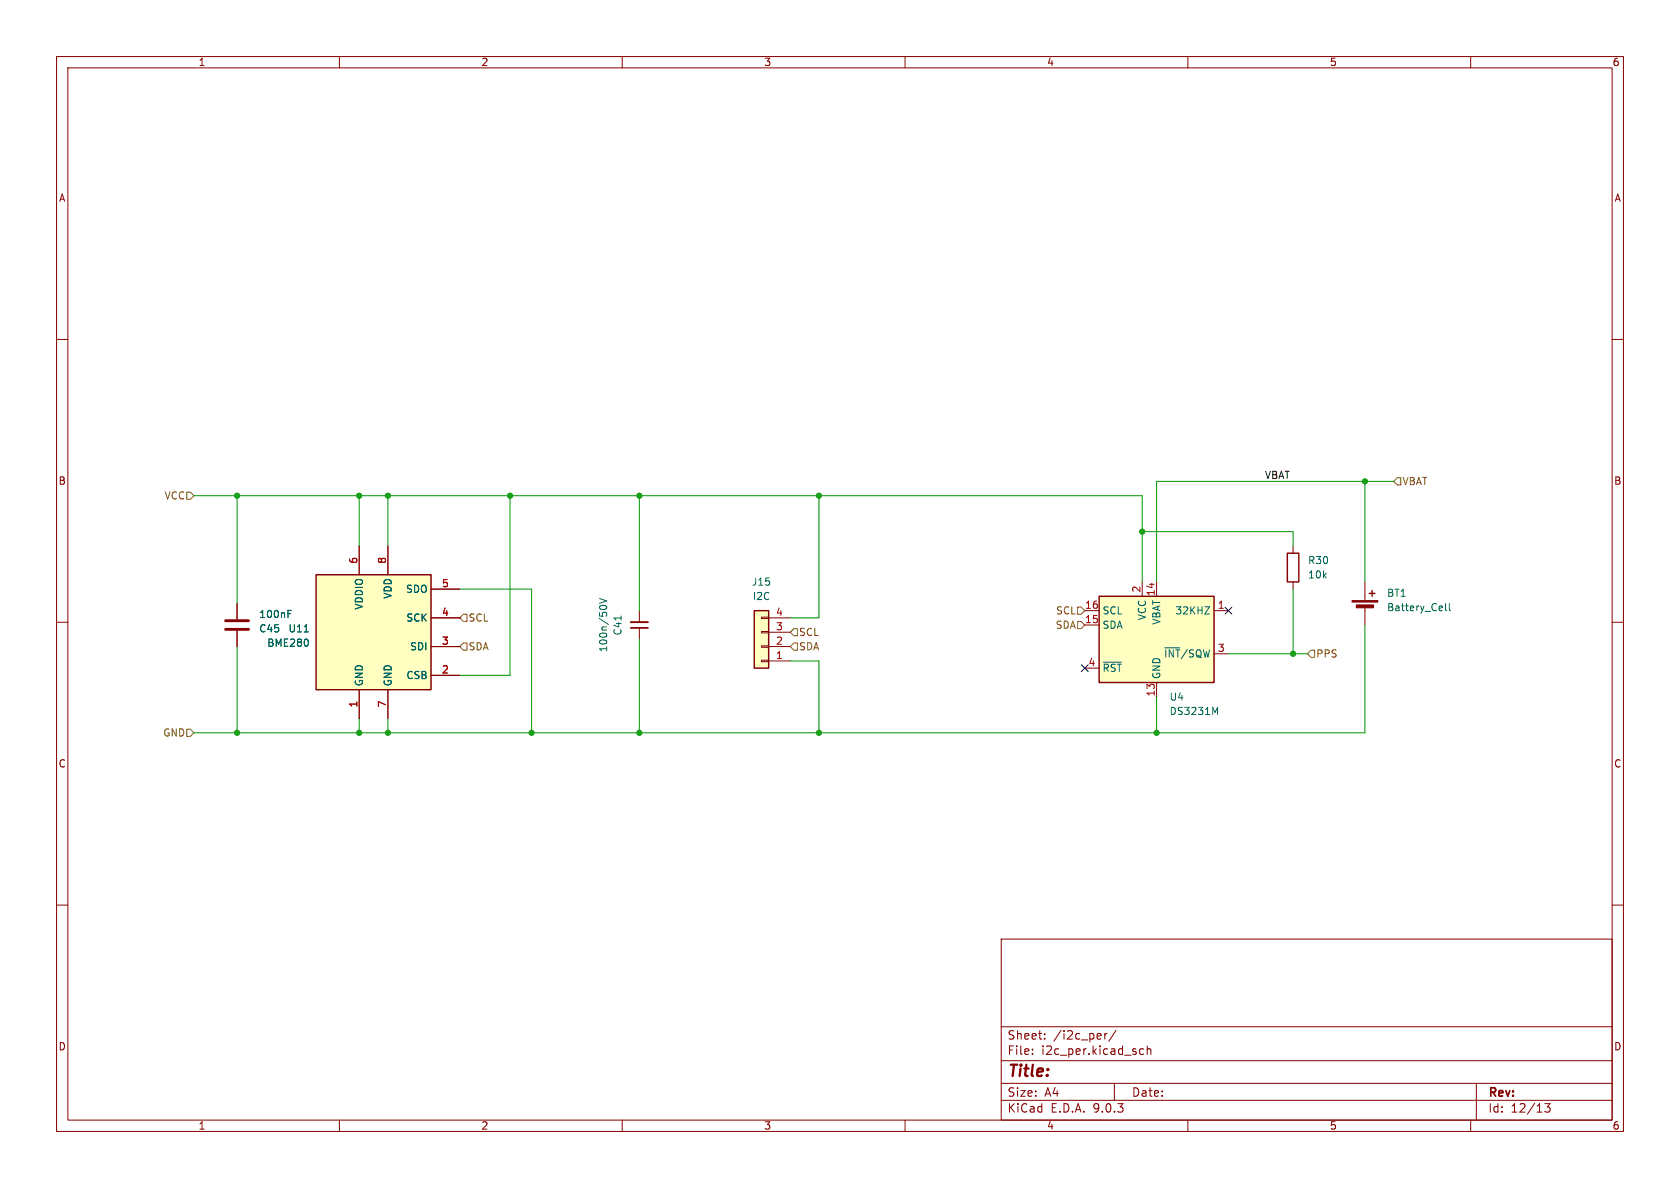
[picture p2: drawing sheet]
<svg xmlns="http://www.w3.org/2000/svg" width="297mm" height="210mm" viewBox="0 0 297 210" stroke-linecap="round" stroke-linejoin="round" font-family="sans-serif">
<g fill="none" stroke="#840000" stroke-width=".18">
<path d="M10 10h277v190h-277zM12 12h273v186h-273zM60 10v2M110 10v2M160 10v2M210 10v2M260 10v2M10 60h2M285 60h2M228.6 96.5v1.3M10 110h2M113 108v2"/>
<path d="M113 111v2M228.6 102.9v1.2M241.3 102.9v3.3M241.3 107.2v3.3M285 110h2M10 160h2M177 166h108v32h-108zM285 160h2M60 198v2M110 198v2M160 198v2M177 194.5h108"/>
<path d="M177 191.5h108M177 187.5h108M177 181.5h108M182.5 186.3v.1M182.5 185.5v.1M184.7 183.6v.1M184.7 182.8v.1M195.3 182.7v1M195.7 182.7l-.2 .1-.2 .2M197 191.5v3M197.3 182.1l-1.3 2M202.2 185.5l-.5-.1-.2 .3v.4l.1 .2h.6"/>
<path d="M202.8 185.5l.2-.1 .4 .1 .1 .9M202.8 184.9v1.5M210 198v2M260 198v2M261 191.5v6.5M273.1 195.1h.9l-.5 .6 .5 .1v.7l-.3 .1h-.4l-.2-.1"/>
</g>
<path d="M111.5 111h3.1" fill="none" stroke="#840000" stroke-width=".3"/>
<path d="M111.5 110h3.1" fill="none" stroke="#840000" stroke-width=".33"/>
<path d="M106 107.3a.79 .79 0 0 1 1.3 0M106 105.8l1.3 .4-1.3 .4M109.8 108.9v.7M255.6 106.7v1.1l.1 .2M256.2 106.7v1.1l.2 .2" fill="none" stroke="#006464" stroke-width=".18"/>
<path d="M227.6 97.8h2v5.1h-2zM242.1 104.9h1M242.6 104.4v1" fill="none" stroke="#840000" stroke-width=".25"/>
<g fill="#840000" stroke="#840000" stroke-width=".18">
<path d="M239 106.2h4.6v.2h-4.6z"/>
<path d="M239.8 106.9h3v.5h-3z"/>
</g>
<path d="M194.3 105.4h20.3v15.3h-20.3z" fill="#ffffc2"/>
<path d="M194.3 105.4h20.3v15.3h-20.3z" fill="none" stroke="#840000" stroke-width=".25"/>
<path d="M41.9 106.7v2.8M41.9 111.5v2.8M191.8 108h2.5M191.8 110.5h2.5M191.8 118.1h2.5M201.9 102.9v2.5M204.5 102.9v2.5M214.6 108h2.6M214.6 115.6h2.6M204.5 120.7v2.5" fill="none" stroke="#840000" stroke-width=".18"/>
<path d="M50.9 108.5h.4M50.9 107.9h.6M195 117.1h3.2M213 107.3h.8l-.8 1.2h.8M214.8 125.9l.4-.9v1.3" fill="none" stroke="#006464" stroke-width=".18"/>
<path d="M39.9 111.3h4M39.9 109.7h4" fill="none" stroke="#840000" stroke-width=".51"/>
<path d="M55.9 101.6h20.3v20.3h-20.3z" fill="#ffffc2"/>
<path d="M55.9 101.6h20.3v20.3h-20.3z" fill="none" stroke="#840000" stroke-width=".25"/>
<path d="M63.5 96.5v5.1M68.6 96.5v5.1M76.2 104.1h5.1M76.2 109.2h5.1M76.2 114.3h5.1M76.2 119.4h5.1M63.5 121.9v5.1M68.6 121.9v5.1" fill="none" stroke="#840000" stroke-width=".18"/>
<path d="M53.8 111.7h.7M54.5 113.2v.8" fill="none" stroke="#006464" stroke-width=".18"/>
<path d="M133.3 108h2.6v10.1h-2.6z" fill="#ffffc2"/>
<path d="M133.3 108h2.6v10.1h-2.6z" fill="none" stroke="#840000" stroke-width=".25"/>
<g fill="none" stroke="#840000" stroke-width=".18">
<path d="M63.5 96.5v5.1M68.6 96.5v5.1M41.9 106.7v2.8M41.9 111.5v2.8M76.2 114.3h5.1M76.2 109.2h5.1M76.2 104.1h5.1M76.2 119.4h5.1M134.6 116.7h1.3v.3h-1.3zM134.6 114.2h1.3v.2h-1.3zM134.6 111.6h1.3v.3h-1.3zM134.6 109.1h1.3v.2h-1.3z"/>
<path d="M135.9 116.8h3.8M135.9 114.3h3.8M135.9 111.8h3.8M135.9 109.2h3.8M63.5 121.9v5.1M68.6 121.9v5.1"/>
</g>
<path d="M33 87h.7l.6 .6-.6 .7h-.7zM247 84.5h.6v1.2h-.6l-.6-.6zM81.3 114.3l.6-.6h.6v1.2h-.6zM81.9 108.6h.6v1.3h-.6l-.6-.7zM140.3 111.1h.7v1.3h-.7l-.6-.6zM140.3 113.7h.7v1.2h-.7l-.6-.6zM190.5 107.3h.6l.7 .7-.7 .6h-.6zM190.5 109.9h.6l.7 .6-.7 .6h-.6zM231.8 114.9h.6v1.3h-.6l-.7-.6zM33 128.9h.7l.6 .6-.6 .7h-.7z" fill="none" stroke="#725600" stroke-width=".18"/>
<g fill="none" stroke="#009600" stroke-width=".18">
<path d="M34.3 87.6h167.6v15.3M41.9 87.6v19.1M63.5 87.6v8.9M68.6 87.6v8.9M90.2 87.6v31.8h-8.9M113 87.6v20.4M144.8 87.6v21.6h-5.1M201.9 94h26.7v2.5M241.3 85.1v17.8M246.4 85.1h-41.9v17.8M41.9 114.3v15.2M81.3 104.1h12.7v25.4"/>
<path d="M113 113v16.5M139.7 116.8h5.1v12.7M217.2 115.6h13.9M228.6 104.1v11.5M241.3 110.5v19h-207M63.5 127v2.5M68.6 127v2.5M204.5 123.2v6.3"/>
</g>
<path d="M191.2 117.5l1.2 1.2M192.4 117.5l-1.2 1.2M216.6 107.3l1.2 1.3M217.8 107.3l-1.2 1.3" fill="none" stroke="#000084" stroke-width=".18"/>
<path d="M50.9 108.5h.4M50.9 107.9h.6M53.8 111.7h.7M54.5 113.2v.8" fill="none" stroke="#006464" stroke-width=".18"/>
<g fill="#009600" stroke="#009600" stroke-width=".18">
<circle cx="241.3" cy="85.1" r=".46"/>
<circle cx="201.9" cy="94" r=".46"/>
<circle cx="144.8" cy="129.5" r=".46"/>
<circle cx="113" cy="129.5" r=".46"/>
<circle cx="228.6" cy="115.6" r=".46"/>
<circle cx="204.5" cy="129.5" r=".46"/>
<circle cx="90.2" cy="87.6" r=".46"/>
<circle cx="94" cy="129.5" r=".46"/>
<circle cx="113" cy="87.6" r=".46"/>
<circle cx="144.8" cy="87.6" r=".46"/>
<circle cx="68.6" cy="87.6" r=".46"/>
<circle cx="63.5" cy="87.6" r=".46"/>
<circle cx="41.9" cy="129.5" r=".46"/>
<circle cx="68.6" cy="129.5" r=".46"/>
<circle cx="63.5" cy="129.5" r=".46"/>
<circle cx="41.9" cy="87.6" r=".46"/>
</g>
<text font-size="2.8" fill="#840000" x="178" y="190.9">Title:</text>
<g font-size="2.1" fill="#840000">
<text x="178" y="184">Sheet:</text>
<text x="186.2" y="184">/i2c_per/</text>
<text x="178" y="186.7">File:</text>
<text x="184.1" y="186.7">i2c_per.kicad_sch</text>
<text x="178" y="196.9">KiCad</text>
<text x="178" y="194.1">Size:</text>
<text x="184.7" y="194.1">A4</text>
<text x="185.7" y="196.9">E.D.A.</text>
<text x="193.3" y="196.9">9.0.3</text>
<text x="200" y="194.1">Date:</text>
<text x="263" y="194.3">Rev:</text>
<text x="263" y="196.9">Id:</text>
<text x="267.1" y="196.9">12/13</text>
</g>
<g font-size="1.8" fill="#840000">
<text x="35" y="11.9">1</text>
<text x="85" y="11.9">2</text>
<text x="135" y="11.9">3</text>
<text x="185" y="11.9">4</text>
<text x="235" y="11.9">5</text>
<text x="285" y="11.9">6</text>
<text x="10.3" y="35.9">A</text>
<text x="285.3" y="35.9">A</text>
<text x="10.3" y="85.9">B</text>
<text x="285.3" y="85.9">B</text>
<text x="10.3" y="135.9">C</text>
<text x="285.3" y="135.9">C</text>
<text x="10.3" y="185.9">D</text>
<text x="285.3" y="185.9">D</text>
<text x="35" y="199.9">1</text>
<text x="85" y="199.9">2</text>
<text x="135" y="199.9">3</text>
<text x="185" y="199.9">4</text>
<text x="235" y="199.9">5</text>
<text x="285" y="199.9">6</text>
</g>
<g font-size="1.8" fill="#725600">
<text x="29" y="88.5">VCC</text>
<text x="247.8" y="86">VBAT</text>
<text x="82.7" y="110.1">SCL</text>
<text x="141.2" y="112.6">SCL</text>
<text x="186.5" y="111.4">SDA</text>
<text x="186.6" y="108.8">SCL</text>
<text x="82.7" y="115.2">SDA</text>
<text x="141.2" y="115.2">SDA</text>
<text x="232.6" y="116.4">PPS</text>
<text x="28.8" y="130.4">GND</text>
</g>
<text font-size="1.8" fill="#0f0f0f" x="223.5" y="84.7">VBAT</text>
<g font-size="1.8" fill="#a90000">
<text x="63.2" y="99.8" transform="rotate(-90 63.2 99.8)">6</text>
<text x="68.3" y="99.8" transform="rotate(-90 68.3 99.8)">8</text>
<text x="78" y="103.9">5</text>
<text x="191.7" y="107.7">16</text>
<text x="201.7" y="104.8" transform="rotate(-90 201.7 104.8)">2</text>
<text x="204.2" y="105.5" transform="rotate(-90 204.2 105.5)">14</text>
<text x="215.2" y="107.7">1</text>
<text x="78" y="109">4</text>
<text x="137.1" y="111.5">3</text>
<text x="137.1" y="109">4</text>
<text x="191.7" y="110.2">15</text>
<text x="78" y="114">3</text>
<text x="78" y="119.1">2</text>
<text x="137.1" y="116.6">1</text>
<text x="137.1" y="114">2</text>
<text x="192.3" y="117.9">4</text>
<text x="215.2" y="115.3">3</text>
<text x="63.2" y="125.2" transform="rotate(-90 63.2 125.2)">1</text>
<text x="68.3" y="125.2" transform="rotate(-90 68.3 125.2)">7</text>
<text x="204.2" y="123.2" transform="rotate(-90 204.2 123.2)">13</text>
</g>
<g font-size="1.8" fill="#006464">
<text x="231.1" y="99.9">R30</text>
<text x="64.4" y="107.9" transform="rotate(-90 64.4 107.9)">VDDIO</text>
<text x="69.4" y="105.9" transform="rotate(-90 69.4 105.9)">VDD</text>
<text x="71.7" y="105">SDO</text>
<text x="132.8" y="103.7">J15</text>
<text x="133" y="106.3">I2C</text>
<text x="231.1" y="102.5">10k</text>
<text x="245.1" y="105.7">BT1</text>
<text x="45.7" y="109.4">100nF</text>
<text x="45.7" y="112">C45</text>
<text x="50.9" y="112">U11</text>
<text x="71.7" y="110.1">SCK</text>
<text x="110.1" y="112.4" transform="rotate(-90 110.1 112.4)">C41</text>
<text x="194.8" y="108.8">SCL</text>
<text x="194.8" y="111.4">SDA</text>
<text x="202.8" y="109.7" transform="rotate(-90 202.8 109.7)">VCC</text>
<text x="205.3" y="110.5" transform="rotate(-90 205.3 110.5)">VBAT</text>
<text x="207.7" y="108.8">32KHZ</text>
<text x="245.1" y="108.2">Battery_Cell</text>
<text x="47.2" y="114.5">BME280</text>
<text x="72.4" y="115.2">SDI</text>
<text x="107.5" y="115.4" transform="rotate(-90 107.5 115.4)">100n/50V</text>
<text x="194.8" y="119">~{RST}</text>
<text x="205.7" y="116.4">~{INT}/SQW</text>
<text x="64.4" y="121.4" transform="rotate(-90 64.4 121.4)">GND</text>
<text x="69.4" y="121.4" transform="rotate(-90 69.4 121.4)">GND</text>
<text x="71.7" y="120.2">CSB</text>
<text x="205.3" y="120.1" transform="rotate(-90 205.3 120.1)">GND</text>
<text x="206.7" y="124.1">U4</text>
<text x="206.7" y="126.6">DS3231M</text>
</g>
</svg>
